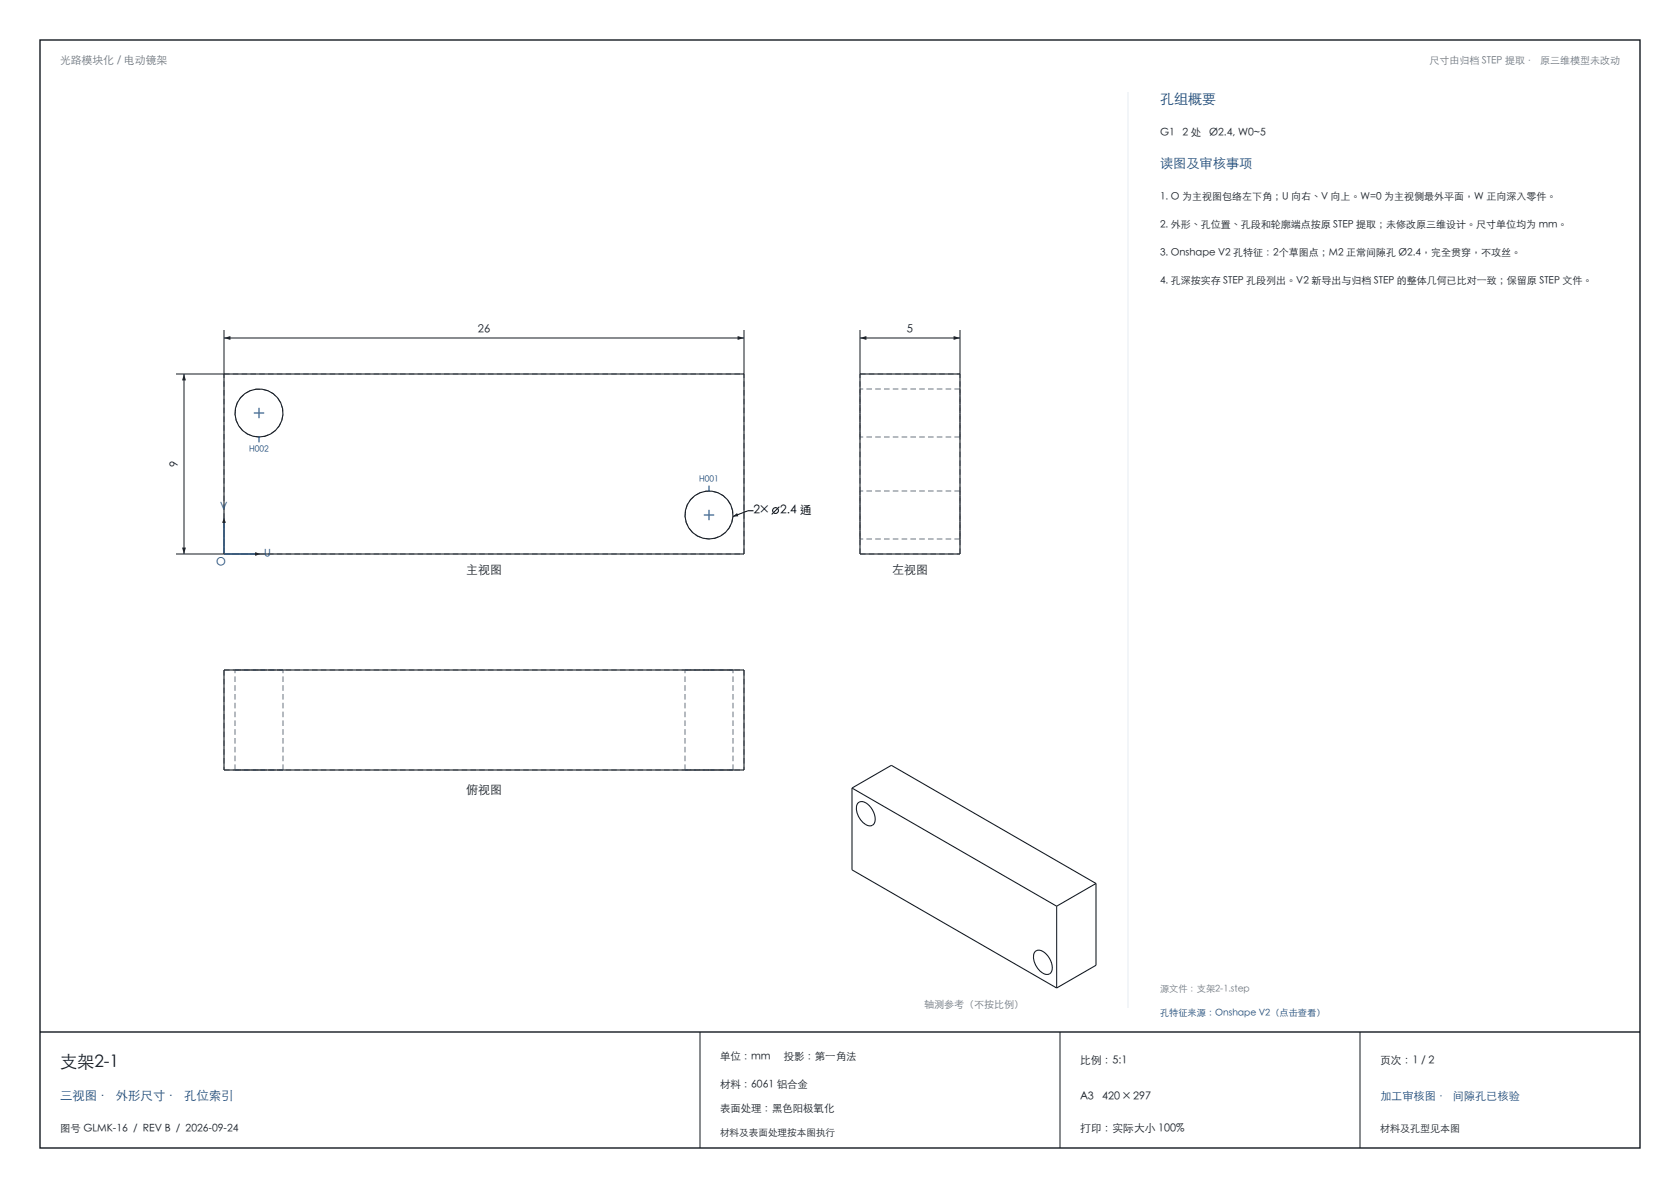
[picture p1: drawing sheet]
<svg xmlns="http://www.w3.org/2000/svg" width="420mm" height="297mm" viewBox="0 0 420 297" stroke-linecap="round" stroke-linejoin="round" font-family="sans-serif">
<path d="M10 10h400v277h-400zM10 258h400" fill="none" stroke="#141a21" stroke-width=".35"/>
<path d="M56 82.5v11M56 84.5h130M186 82.5v11M175 258v29M265 258v29M340 258v29" fill="none" stroke="#141a21" stroke-width=".25"/>
<g fill="none" stroke="#6b7580" stroke-width=".25" stroke-dasharray="1.4 .8" stroke-linecap="butt">
<path d="M56 93.5h130M215 93.5h25M240 97.2h-25M64.8 109.2a6 6 0 0 1-5.5-8.5 6 6 0 0 1 10.1-1.3 6 6 0 0 1-3.2 9.7l-1.4 .1M215 109.2v-12M240 109.2v-12M240 109.2h-25M56 138.5h130M56 138.5v-45M177.3 134.7a6 6 0 0 1-5.5-8.5 6 6 0 0 1 10.1-1.3 6 6 0 0 1-3.2 9.7l-1.4 .1M186 138.5v-45M215 138.5h25"/>
<path d="M215 138.5v-45M215 134.7v-12M240 138.5v-45M240 134.7v-12M240 134.7h-25M240 122.7h-25M56 167.5v25M56 167.5h130M58.8 167.5h12M64.8 167.5h-6M70.8 167.5h-6M171.3 167.5h12"/>
<path d="M177.3 167.5h-6M183.3 167.5h-6M186 167.5v25M56 192.5h130M58.8 192.5h12M58.8 192.5v-25M64.8 192.5h-6M70.8 192.5h-6M70.8 192.5v-25M171.3 192.5h12M171.3 192.5v-25M177.3 192.5h-6"/>
<path d="M183.3 192.5h-6M183.3 192.5v-25"/>
</g>
<g fill="none" stroke="#141a21" stroke-width=".27">
<path d="M56 93.5h130v45h-130zM215 93.5h25v45h-25zM56 167.5h130v25h-130z"/>
<circle cx="64.7" cy="103.2" r="6"/>
<circle cx="177.2" cy="128.7" r="6"/>
</g>
<g fill="#141a21">
<path d="M56 84.5l1.6-.5v1z"/>
<path d="M184.4 84l1.6 .5-1.6 .5z"/>
</g>
<path d="M44 93.5h12M46 93.5v45M44 138.5h12" fill="none" stroke="#141a21" stroke-width=".25"/>
<g fill="#141a21">
<path d="M45.5 136.9h1l-.5 1.6z"/>
<path d="M46 93.5l.5 1.6h-1z"/>
</g>
<path d="M215 82.5v11M215 84.5h25M240 82.5v11" fill="none" stroke="#141a21" stroke-width=".25"/>
<g fill="#141a21">
<path d="M215 84.5l1.6-.5v1z"/>
<path d="M238.4 84l1.6 .5-1.6 .5z"/>
</g>
<path d="M56 129.5v9h9" fill="none" stroke="#144578" stroke-width=".25"/>
<g fill="#141a21">
<path d="M63.8 138l1.2 .5-1.2 .5z"/>
<path d="M56 129.5l.5 1.2h-1z"/>
</g>
<path d="M63.5 103.2h2.6M64.8 101.9v2.6M176 128.7h2.6M177.3 121.4v1.3M177.3 127.4v2.6" fill="none" stroke="#144578" stroke-width=".25"/>
<circle cx="177.3" cy="122.7" r=".23" fill="#144578"/>
<path d="M64.8 109.2v1.4" fill="none" stroke="#144578" stroke-width=".25"/>
<circle cx="64.8" cy="109.2" r=".23" fill="#144578"/>
<path d="M213 197v20.5l51.2 29.5M213 197l9.8-5.7 51.2 29.6M213 197l51.2 29.6M214.5 200.7a1.95 1.95 0 0 1 2.8 .7 4.1 4.1 0 0 1 1.1 4.7 1.81 1.81 0 0 1-2.6-.5 4.4 4.4 0 0 1-1.4-4.7zM258.8 237.9a1.95 1.95 0 0 1 2.8 .7 4.1 4.1 0 0 1 1.1 4.6 1.81 1.81 0 0 1-2.7-.4 4.4 4.4 0 0 1-1.4-4.7zM264.2 226.6v20.4M274 220.9v20.4l-9.8 5.7M274 220.9l-9.8 5.7" fill="none" stroke="#141a21" stroke-width=".27"/>
<path d="M282 23v229" fill="none" stroke="#e6edf2" stroke-width=".25"/>
<g fill="none" stroke="#000" stroke-width=".25">
<path d="M188.4 127.7h-1.4l-3.8 1.4M194.8 126.7l-1.9 1.9"/>
<circle cx="193.9" cy="127.6" r=".72"/>
</g>
<path d="M183.2 129.1l1.1-.8 .3 .8z" fill="#000"/>
<text font-size="4.3" fill="#141a21" x="15" y="267">支架2-1</text>
<text font-size="3.5" fill="#144578" x="290" y="26">孔组概要</text>
<text font-size="3.3" fill="#144578" x="290" y="42">读图及审核事项</text>
<text font-size="3.1" fill="#144578" x="15" y="275">三视图 · 外形尺寸 · 孔位索引</text>
<g font-size="3">
<text x="188.4" y="128.6">2×</text>
<text x="195" y="128.6">2.4 通</text>
</g>
<g font-size="3" fill="#141a21">
<text x="116.5" y="143.5">主视图</text>
<text x="223" y="143.5">左视图</text>
<text x="116.5" y="198.5">俯视图</text>
</g>
<g font-size="2.8" fill="#141a21">
<text x="119.4" y="83.2">26</text>
<text x="226.7" y="83.2">5</text>
<text x="44.6" y="116.8" transform="rotate(-90 44.6 116.8)">9</text>
</g>
<g font-size="2.8" fill="#144578">
<text x="54" y="141.5">O</text>
<text x="345" y="275">加工审核图 · 间隙孔已核验</text>
</g>
<text font-size="2.7" fill="#6b7580" x="15" y="16">光路模块化 / 电动镜架</text>
<g font-size="2.7" fill="#141a21">
<text x="270" y="266">比例：5:1</text>
<text x="345" y="266">页次：1 / 2</text>
<text x="270" y="275">A3</text>
<text x="275.5" y="275">420 × 297</text>
<text x="270" y="283">打印：实际大小 100%</text>
</g>
<g font-size="2.6" fill="#141a21">
<text x="290" y="34">G1</text>
<text x="295.7" y="34">2 处</text>
<text x="302.3" y="34">Ø2.4, W0~5</text>
<text x="180" y="265">单位：mm</text>
<text x="195.9" y="265">投影：第一角法</text>
<text x="180" y="272">材料：6061 铝合金</text>
<text x="180" y="278">表面处理：黑色阳极氧化</text>
<text x="15" y="283">图号 GLMK-16 / REV B / 2026-09-24</text>
</g>
<g font-size="2.6" fill="#144578">
<text x="55" y="127.5">V</text>
<text x="66" y="139.3">U</text>
</g>
<g font-size="2.5" fill="#6b7580">
<text x="357.4" y="16">尺寸由归档 STEP 提取 · 原三维模型未改动</text>
<text x="231" y="252">轴测参考（不按比例）</text>
</g>
<g font-size="2.5" fill="#141a21">
<text x="290" y="50">1. O 为主视图包络左下角；U 向右、V 向上。W=0 为主视侧最外平面，W 正向深入零件。</text>
<text x="290" y="57">2. 外形、孔位置、孔段和轮廓端点按原 STEP 提取；未修改原三维设计。尺寸单位均为 mm。</text>
<text x="290" y="64">3. Onshape V2 孔特征：2个草图点；M2 正常间隙孔 Ø2.4，完全贯穿，不攻丝。</text>
<text x="290" y="71">4. 孔深按实存 STEP 孔段列出。V2 新导出与归档 STEP 的整体几何已比对一致；保留原 STEP 文件。</text>
<text x="345" y="283">材料及孔型见本图</text>
</g>
<text font-size="2.4" fill="#141a21" x="180" y="284">材料及表面处理按本图执行</text>
<text font-size="2.3" fill="#6b7580" x="290" y="248">源文件：支架2-1.step</text>
<text font-size="2.3" fill="#144578" x="290" y="254">孔特征来源：Onshape V2（点击查看）</text>
<g font-size="2.1" fill="#144578">
<text x="62.3" y="113">H002</text>
<text x="174.8" y="120.5">H001</text>
</g>
</svg>
